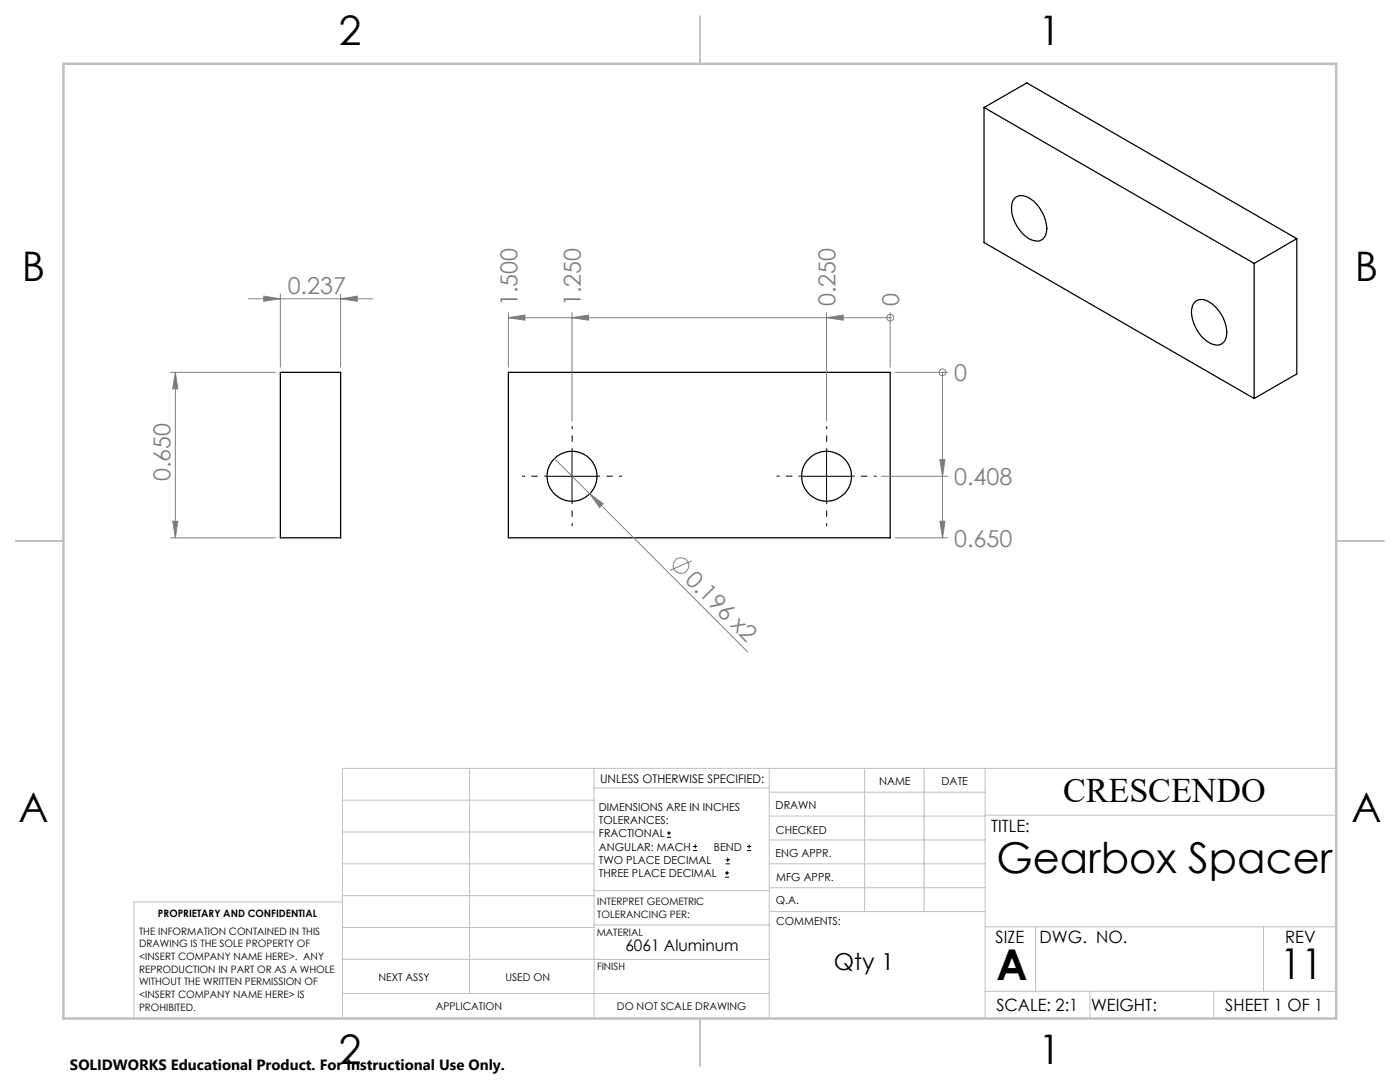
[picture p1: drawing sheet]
<svg xmlns="http://www.w3.org/2000/svg" width="279mm" height="216mm" viewBox="0 0 279 216" stroke-linecap="round" stroke-linejoin="round" font-family="sans-serif">
<g fill="none" stroke="#000" stroke-width=".25">
<path d="M196.4 21.4v27l53.9 31.1M196.4 21.4l53.9 31.2M196.4 21.4l8.5-4.9 53.9 31.1M202.6 39.5a2.66 2.66 0 0 1 3.4 .4 7.5 7.5 0 0 1 2.8 6.5 2.02 2.02 0 0 1-3.2 1.3 7.2 7.2 0 0 1-3.6-7.3zM250.3 52.6v26.9M258.8 47.6v27l-8.5 4.9M258.8 47.6l-8.5 5M56 74.3h12v33h-12zM101.5 74.3h76.2v33h-76.2zM238.5 60.2a2.54 2.54 0 0 1 3.4 .4 7.2 7.2 0 0 1 2.8 6.9 2.02 2.02 0 0 1-3.2 1 7.5 7.5 0 0 1-3.6-7l.2-.8z"/>
<circle cx="114.2" cy="95" r="5"/>
<circle cx="165" cy="95" r="5"/>
</g>
<g fill="none" stroke="#808080" stroke-width=".2">
<path d="M49.6 59.6h24.7M52.6 59.1l3.4 .5-3.4 .5zM56 58.6v14.7M68 59.6l3.3-.5v1zM68 58.6v14.7M34 74.3h20.9M35 74.3l.5 3.3h-1zM35 74.3v33M101.5 63.4l3.3-.5v1zM101.5 63.4h76.2M101.5 62.4v10.9M114.2 62.4v21.6"/>
<path d="M114.2 63.4l3.3-.5v1zM165 63.4l3.3-.5v1zM165 62.4v21.6M177.7 63.4h.1M177.7 62.4v10.9M178.6 74.3h10.5M188.1 74.3v33M188.1 74.3h.1M110.6 91.5l7.1 7M117.7 98.5l2.7 2-.7 .7zM117.7 98.5l31.5 31.6M175.9 95h13.2"/>
<path d="M187.6 91.7h1l-.5 3.3zM34 107.3h20.9M34.5 104h1l-.5 3.3zM138.1 111.9l-4.4 1.9M178.6 107.3h10.5M187.6 104h1l-.5 3.3z"/>
<circle cx="177.7" cy="63.4" r=".67"/>
<circle cx="188.1" cy="74.3" r=".68"/>
<circle cx="135.9" cy="112.9" r="1.56"/>
</g>
<g fill="none" stroke="#000" stroke-width=".2">
<path d="M109.1 95h10.1M114.2 90v10M159.9 95h10.1M165 90v10M133.1 167.1h.8M133.1 166.2h.8M133.5 165.8v.9M138.3 169.7h.8M138.3 168.9h.8M138.7 168.5v.8M144.7 175h.8M144.7 174.2h.8"/>
<path d="M144.8 172.4h.9M144.8 171.6h.9M145.1 173.8v.8M145.2 171.1v.9M149.1 169.7h.8M149.1 168.9h.8M149.5 168.5v.8"/>
</g>
<path d="M109.2 95h-5M114.2 90v-5M119.2 95h5M160 95h-5M165 90v-5M170 95h5M114.2 100v5M165 100v5" fill="none" stroke="#000" stroke-width=".2" stroke-dasharray="15.2 1.3 1.3 1.3" stroke-dashoffset="14.7" stroke-linecap="butt"/>
<g fill="none" stroke="#c0c0c0" stroke-width=".2">
<path d="M68.3 159.7h50.3M93.7 153.3v44.9M118.6 153.3v49.9M118.6 157.2h34.9M153.5 153.3v49.9M153.5 158.1h43.1M172.5 153.3v28.6M184.4 153.3v28.6M196.6 153.3v49.9M266.7 153.3h-198.4v49.9M68.3 178.7h50.3M68.3 172.4h50.3"/>
<path d="M68.3 166h50.3M68.3 180h-41.6v23.2M118.6 177.7h35M153.5 167.6h43.1M153.5 162.8h43.1M153.5 172.4h43.1M153.5 177.1h43.1M196.6 162.7h70.1M68.3 198.2h85.2M68.3 191.4l85.2 .1M68.3 185.1h50.3M118.6 184.6h35"/>
<path d="M153.6 181.9h43M196.6 197.8h70.1M196.6 184.9h70.1M206.7 184.9v12.9M217.5 197.8v5.4M242.2 197.8v5.4M252.2 184.9v12.9"/>
</g>
<path d="M139.7 3.2v9.5M3.1 107.9h9.6M266.7 107.9h9.5M139.7 203.2v9.6" fill="none" stroke="#c0c0c0" stroke-width=".25"/>
<path d="M12.7 12.7h254v190.5h-254z" fill="none" stroke="#c0c0c0" stroke-width=".5"/>
<g fill="#808080">
<path d="M117.7 98.5l2.7 2-.7 .7z"/>
<path d="M68 59.6l3.3-.5v1zM52.6 59.1l3.4 .5-3.4 .5z"/>
<path d="M35 74.3l.5 3.3h-1zM34.5 104h1l-.5 3.3z"/>
<path d="M187.6 91.7h1l-.5 3.3zM187.6 104h1l-.5 3.3z"/>
<path d="M165 63.4l3.3-.5v1zM114.2 63.4l3.3-.5v1zM101.5 63.4l3.3-.5v1z"/>
</g>
<g font-size="8.5">
<text x="198.9" y="174.2">Gearbox Spacer</text>
<text x="198.9" y="195.5">A</text>
<text x="255.5" y="195.4">11</text>
</g>
<g font-size="8.1">
<text x="67.6" y="8.9">2</text>
<text x="207.3" y="8.9">1</text>
<text x="4.4" y="56.2">B</text>
<text x="270.4" y="56.2">B</text>
<text x="3.7" y="164.1">A</text>
<text x="269.7" y="164.1">A</text>
<text x="67.6" y="212.4">2</text>
<text x="207.3" y="212.4">1</text>
</g>
<text font-size="6.9" x="212.2" y="160.1">CRESCENDO</text>
<g font-size="4.7" fill="#808080">
<text x="57.4" y="58.6">0.237</text>
<text x="103.2" y="61.1" transform="rotate(-90 103.2 61.1)">1.500</text>
<text x="115.9" y="61.1" transform="rotate(-90 115.9 61.1)">1.250</text>
<text x="166.7" y="61.1" transform="rotate(-90 166.7 61.1)">0.250</text>
<text x="179.4" y="61.1" transform="rotate(-90 179.4 61.1)">0</text>
<text x="190.4" y="76">0</text>
<text x="34" y="96" transform="rotate(-90 34 96)">0.650</text>
<text x="190.4" y="96.8">0.408</text>
<text x="190.4" y="109.1">0.650</text>
<text x="136.5" y="115.9" transform="rotate(45 136.5 115.9)">0.196 x2</text>
</g>
<text font-size="4.7" x="166.4" y="193.5">Qty 1</text>
<g font-size="3.4">
<text x="197.8" y="166">TITLE:</text>
<text x="198.7" y="188.1">SIZE</text>
<text x="207.5" y="188.1">DWG. NO.</text>
<text x="256.5" y="188.2">REV</text>
<text x="198.8" y="201.7">SCALE: 2:1</text>
<text x="217.7" y="201.8">WEIGHT:</text>
<text x="244.5" y="201.7">SHEET 1 OF 1</text>
</g>
<text font-size="3.2" x="124.8" y="189.8">6061 Aluminum</text>
<text font-size="3" x="14" y="213.5">SOLIDWORKS Educational Product. For Instructional Use Only.</text>
<text font-size="2.4" x="119.8" y="156.2">UNLESS OTHERWISE SPECIFIED:</text>
<g font-size="2.2">
<text x="119.5" y="161.8">DIMENSIONS ARE IN INCHES</text>
<text x="154.8" y="161.4">DRAWN</text>
<text x="175.4" y="156.6">NAME</text>
<text x="187.9" y="156.7">DATE</text>
<text x="119.5" y="164.4">TOLERANCES:</text>
<text x="119.5" y="167.1">FRACTIONAL</text>
<text x="154.9" y="166.3">CHECKED</text>
<text x="119.5" y="169.7">ANGULAR: MACH</text>
<text x="119.5" y="172.4">TWO PLACE DECIMAL</text>
<text x="142.5" y="169.7">BEND</text>
<text x="154.8" y="171">ENG APPR.</text>
<text x="119.5" y="175">THREE PLACE DECIMAL</text>
<text x="154.9" y="175.7">MFG APPR.</text>
<text x="154.9" y="180.4">Q.A.</text>
<text x="154.9" y="184.6">COMMENTS:</text>
</g>
<g font-size="2.1">
<text x="75.5" y="195.7">NEXT ASSY</text>
<text x="100.9" y="195.7">USED ON</text>
<text x="86.9" y="201.5">APPLICATION</text>
<text x="123.1" y="201.6">DO NOT SCALE DRAWING</text>
</g>
<g font-size="2">
<text x="31.5" y="182.9">PROPRIETARY AND CONFIDENTIAL</text>
<text x="119.2" y="180.6">INTERPRET GEOMETRIC</text>
<text x="119.2" y="183.1">TOLERANCING PER:</text>
<text x="27.8" y="186.5">THE INFORMATION CONTAINED IN THIS</text>
<text x="27.8" y="189">DRAWING IS THE SOLE PROPERTY OF</text>
<text x="27.8" y="191.6">&lt;INSERT COMPANY NAME HERE&gt;. ANY</text>
<text x="119.1" y="186.7">MATERIAL</text>
<text x="27.8" y="194.1">REPRODUCTION IN PART OR AS A WHOLE</text>
<text x="27.8" y="196.6">WITHOUT THE WRITTEN PERMISSION OF</text>
<text x="119.1" y="193.5">FINISH</text>
<text x="27.8" y="199.1">&lt;INSERT COMPANY NAME HERE&gt; IS</text>
<text x="27.8" y="201.7">PROHIBITED.</text>
</g>
</svg>
